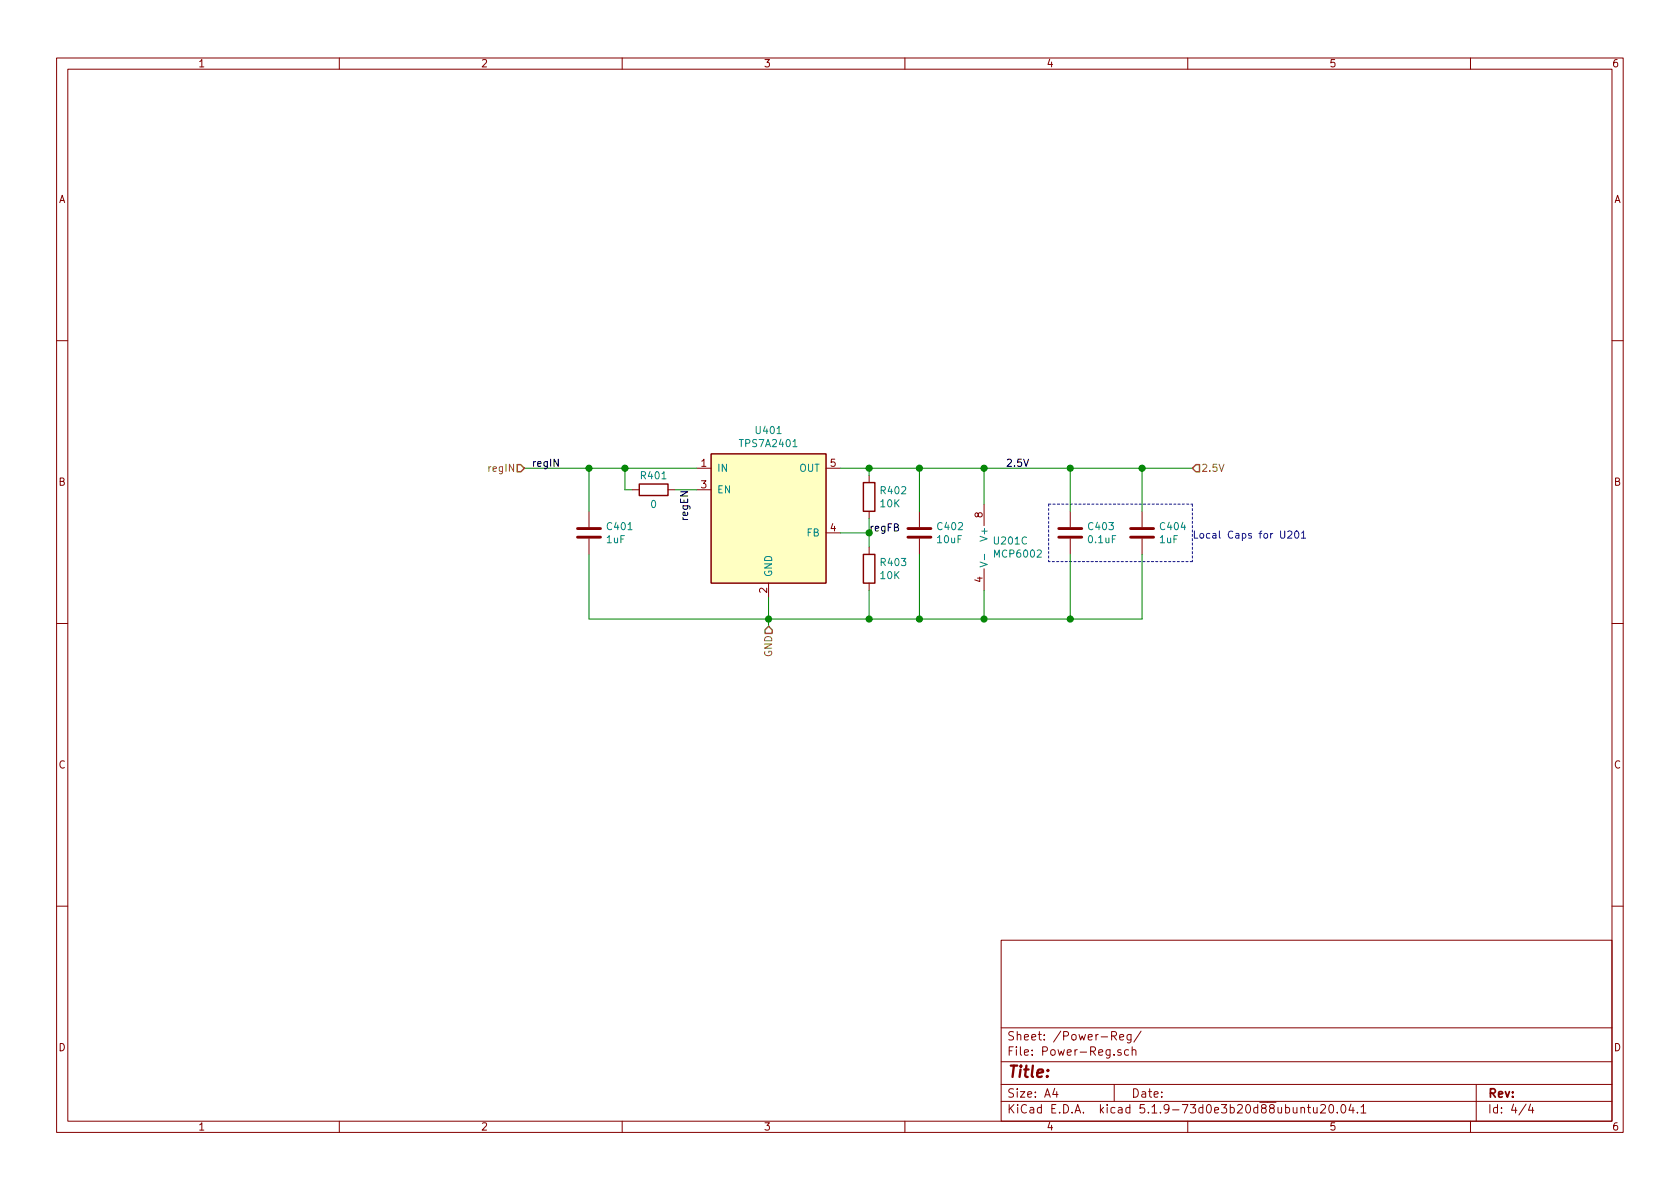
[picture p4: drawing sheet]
EESchema Schematic File Version 4
EELAYER 30 0
EELAYER END
$Descr A4 11693 8268
encoding utf-8
Sheet 4 4
Title ""
Date ""
Rev ""
Comp ""
Comment1 ""
Comment2 ""
Comment3 ""
Comment4 ""
$EndDescr
$Comp
L Amplifier_Operational:MCP6002-xSN U?
U 3 1
P 6950 3800
AR Path="/60164DE1" Ref="U?"  Part="3" 
AR Path="/601B7636/60164DE1" Ref="U201"  Part="3" 
F 0 "U201" H 6908 3846 50  0000 L CNN
F 1 "MCP6002" H 6908 3755 50  0000 L CNN
F 2 "Package_SO:SOIC-8_3.9x4.9mm_P1.27mm" H 6950 3800 50  0001 C CNN
F 3 "http://ww1.microchip.com/downloads/en/DeviceDoc/21733j.pdf" H 6950 3800 50  0001 C CNN
F 4 "MCP6002T-I/SN" H 6950 3800 50  0001 C CNN "MPN"
	3    6950 3800
	1    0    0    -1  
$EndComp
$Comp
L Device:C C?
U 1 1
P 6400 3700
AR Path="/60164DE7" Ref="C?"  Part="1" 
AR Path="/601B7636/60164DE7" Ref="C402"  Part="1" 
F 0 "C402" H 6515 3746 50  0000 L CNN
F 1 "10uF" H 6515 3655 50  0000 L CNN
F 2 "Capacitor_SMD:C_0603_1608Metric_Pad1.08x0.95mm_HandSolder" H 6438 3550 50  0001 C CNN
F 3 "~" H 6400 3700 50  0001 C CNN
F 4 "CL10A106MQ8NNNC" H 6400 3700 50  0001 C CNN "MPN"
	1    6400 3700
	1    0    0    -1  
$EndComp
$Comp
L Device:C C?
U 1 1
P 4100 3700
AR Path="/60164DED" Ref="C?"  Part="1" 
AR Path="/601B7636/60164DED" Ref="C401"  Part="1" 
F 0 "C401" H 4215 3746 50  0000 L CNN
F 1 "1uF" H 4215 3655 50  0000 L CNN
F 2 "Capacitor_SMD:C_0603_1608Metric_Pad1.08x0.95mm_HandSolder" H 4138 3550 50  0001 C CNN
F 3 "~" H 4100 3700 50  0001 C CNN
	1    4100 3700
	1    0    0    -1  
$EndComp
$Comp
L CurrentSink:TPS7A2401 U?
U 1 1
P 5350 3600
AR Path="/60164DFB" Ref="U?"  Part="1" 
AR Path="/601B7636/60164DFB" Ref="U401"  Part="1" 
F 0 "U401" H 5350 4215 50  0000 C CNN
F 1 "TPS7A2401" H 5350 4124 50  0000 C CNN
F 2 "Package_TO_SOT_SMD:SOT-23-5_HandSoldering" H 5350 3600 50  0001 C CNN
F 3 "https://www.ti.com/lit/ds/symlink/tps7a24.pdf?HQS=dis-dk-null-digikeymode-dsf-pf-null-wwe&ts=1613174744075" H 5350 3600 50  0001 C CNN
F 4 "TPS7A2401DBVR" H 5350 3600 50  0001 C CNN "MPN"
	1    5350 3600
	1    0    0    -1  
$EndComp
Wire Wire Line
	4100 3550 4100 3250
Wire Wire Line
	4100 3850 4100 4300
Wire Wire Line
	4100 4300 5350 4300
Wire Wire Line
	5350 4300 5350 4150
Wire Wire Line
	5350 4350 5350 4300
Connection ~ 5350 4300
Wire Wire Line
	5850 3250 6050 3250
Wire Wire Line
	6850 3500 6850 3250
Connection ~ 6850 3250
Wire Wire Line
	6850 3250 7450 3250
Wire Wire Line
	6400 3550 6400 3250
Connection ~ 6400 3250
Wire Wire Line
	6400 3250 6850 3250
$Comp
L Device:R R?
U 1 1
P 6050 3450
AR Path="/60164E14" Ref="R?"  Part="1" 
AR Path="/601B7636/60164E14" Ref="R402"  Part="1" 
F 0 "R402" H 6120 3496 50  0000 L CNN
F 1 "10K" H 6120 3405 50  0000 L CNN
F 2 "Resistor_SMD:R_0603_1608Metric_Pad0.98x0.95mm_HandSolder" V 5980 3450 50  0001 C CNN
F 3 "~" H 6050 3450 50  0001 C CNN
	1    6050 3450
	1    0    0    -1  
$EndComp
$Comp
L Device:R R?
U 1 1
P 6050 3950
AR Path="/60164E1A" Ref="R?"  Part="1" 
AR Path="/601B7636/60164E1A" Ref="R403"  Part="1" 
F 0 "R403" H 6120 3996 50  0000 L CNN
F 1 "10K" H 6120 3905 50  0000 L CNN
F 2 "Resistor_SMD:R_0603_1608Metric_Pad0.98x0.95mm_HandSolder" V 5980 3950 50  0001 C CNN
F 3 "~" H 6050 3950 50  0001 C CNN
	1    6050 3950
	1    0    0    -1  
$EndComp
Wire Wire Line
	6050 3300 6050 3250
Connection ~ 6050 3250
Wire Wire Line
	6050 3250 6400 3250
Wire Wire Line
	6050 3600 6050 3700
Wire Wire Line
	6050 4100 6050 4300
Wire Wire Line
	6050 4300 5350 4300
Wire Wire Line
	5850 3700 6050 3700
Connection ~ 6050 3700
Wire Wire Line
	6050 3700 6050 3800
Wire Wire Line
	6850 4100 6850 4300
Wire Wire Line
	6850 4300 6400 4300
Connection ~ 6050 4300
Wire Wire Line
	6400 3850 6400 4300
Connection ~ 6400 4300
Wire Wire Line
	6400 4300 6050 4300
Text HLabel 8300 3250 2    50   Input ~ 0
2.5V
Wire Wire Line
	4100 3250 3650 3250
Connection ~ 4100 3250
Text HLabel 3650 3250 0    50   Input ~ 0
regIN
Text Label 6050 3700 0    50   ~ 0
regFB
Text Label 3700 3250 0    50   ~ 0
regIN
Text Label 7000 3250 0    50   ~ 0
2.5V
Wire Wire Line
	4100 3250 4350 3250
$Comp
L Device:R R401
U 1 1
P 4550 3400
F 0 "R401" V 4450 3400 50  0000 C CNN
F 1 "0" V 4650 3400 50  0000 C CNN
F 2 "Resistor_SMD:R_0603_1608Metric_Pad0.98x0.95mm_HandSolder" V 4480 3400 50  0001 C CNN
F 3 "~" H 4550 3400 50  0001 C CNN
	1    4550 3400
	0    1    1    0   
$EndComp
Wire Wire Line
	4700 3400 4850 3400
Wire Wire Line
	4400 3400 4350 3400
Wire Wire Line
	4350 3400 4350 3250
Connection ~ 4350 3250
Wire Wire Line
	4350 3250 4850 3250
$Comp
L Device:C C403
U 1 1
P 7450 3700
F 0 "C403" H 7565 3746 50  0000 L CNN
F 1 "0.1uF" H 7565 3655 50  0000 L CNN
F 2 "Capacitor_SMD:C_0603_1608Metric_Pad1.08x0.95mm_HandSolder" H 7488 3550 50  0001 C CNN
F 3 "~" H 7450 3700 50  0001 C CNN
	1    7450 3700
	1    0    0    -1  
$EndComp
$Comp
L Device:C C404
U 1 1
P 7950 3700
F 0 "C404" H 8065 3746 50  0000 L CNN
F 1 "1uF" H 8065 3655 50  0000 L CNN
F 2 "Capacitor_SMD:C_0603_1608Metric_Pad1.08x0.95mm_HandSolder" H 7988 3550 50  0001 C CNN
F 3 "~" H 7950 3700 50  0001 C CNN
	1    7950 3700
	1    0    0    -1  
$EndComp
Wire Wire Line
	7450 3550 7450 3250
Connection ~ 7450 3250
Wire Wire Line
	7450 3250 7950 3250
Wire Wire Line
	7950 3550 7950 3250
Connection ~ 7950 3250
Wire Wire Line
	7950 3250 8300 3250
Wire Wire Line
	7450 3850 7450 4300
Wire Wire Line
	7450 4300 6850 4300
Connection ~ 6850 4300
Wire Wire Line
	7950 3850 7950 4300
Wire Wire Line
	7950 4300 7450 4300
Connection ~ 7450 4300
Wire Notes Line
	7300 3500 8300 3500
Wire Notes Line
	8300 3500 8300 3900
Wire Notes Line
	8300 3900 7300 3900
Wire Notes Line
	7300 3500 7300 3900
Text Notes 8300 3750 0    50   ~ 0
Local Caps for U201
Text HLabel 5350 4350 3    50   Input ~ 0
GND
Text Label 4800 3400 3    50   ~ 0
regEN
$EndSCHEMATC
